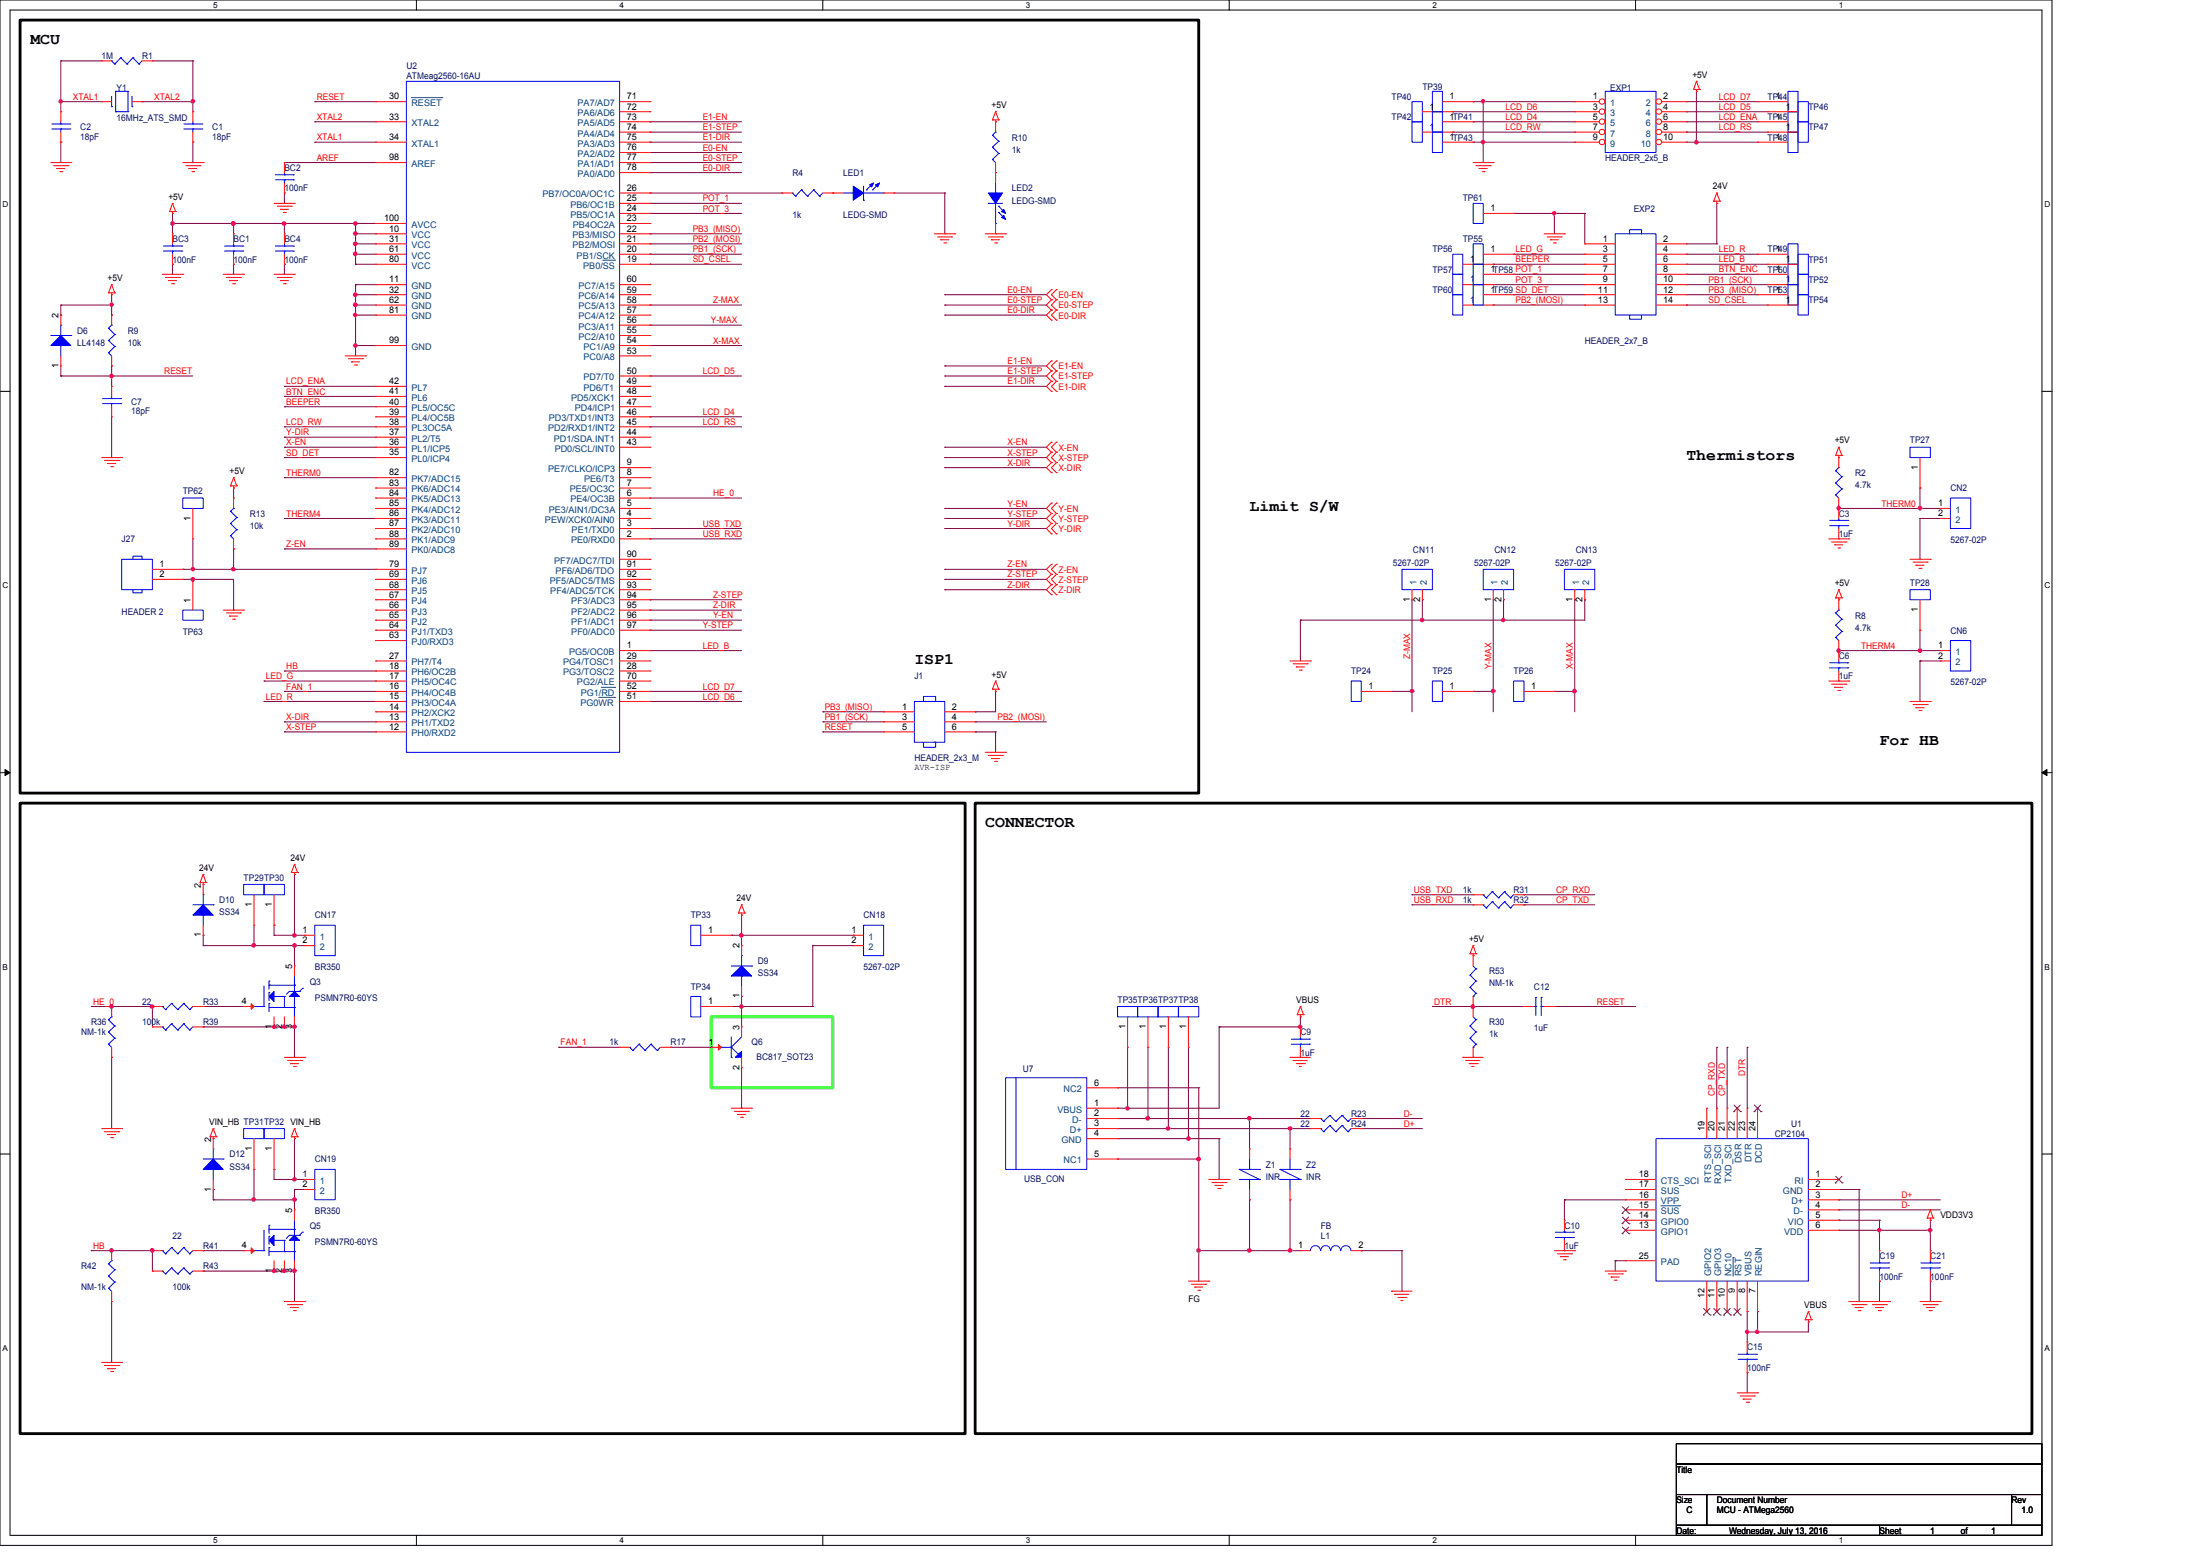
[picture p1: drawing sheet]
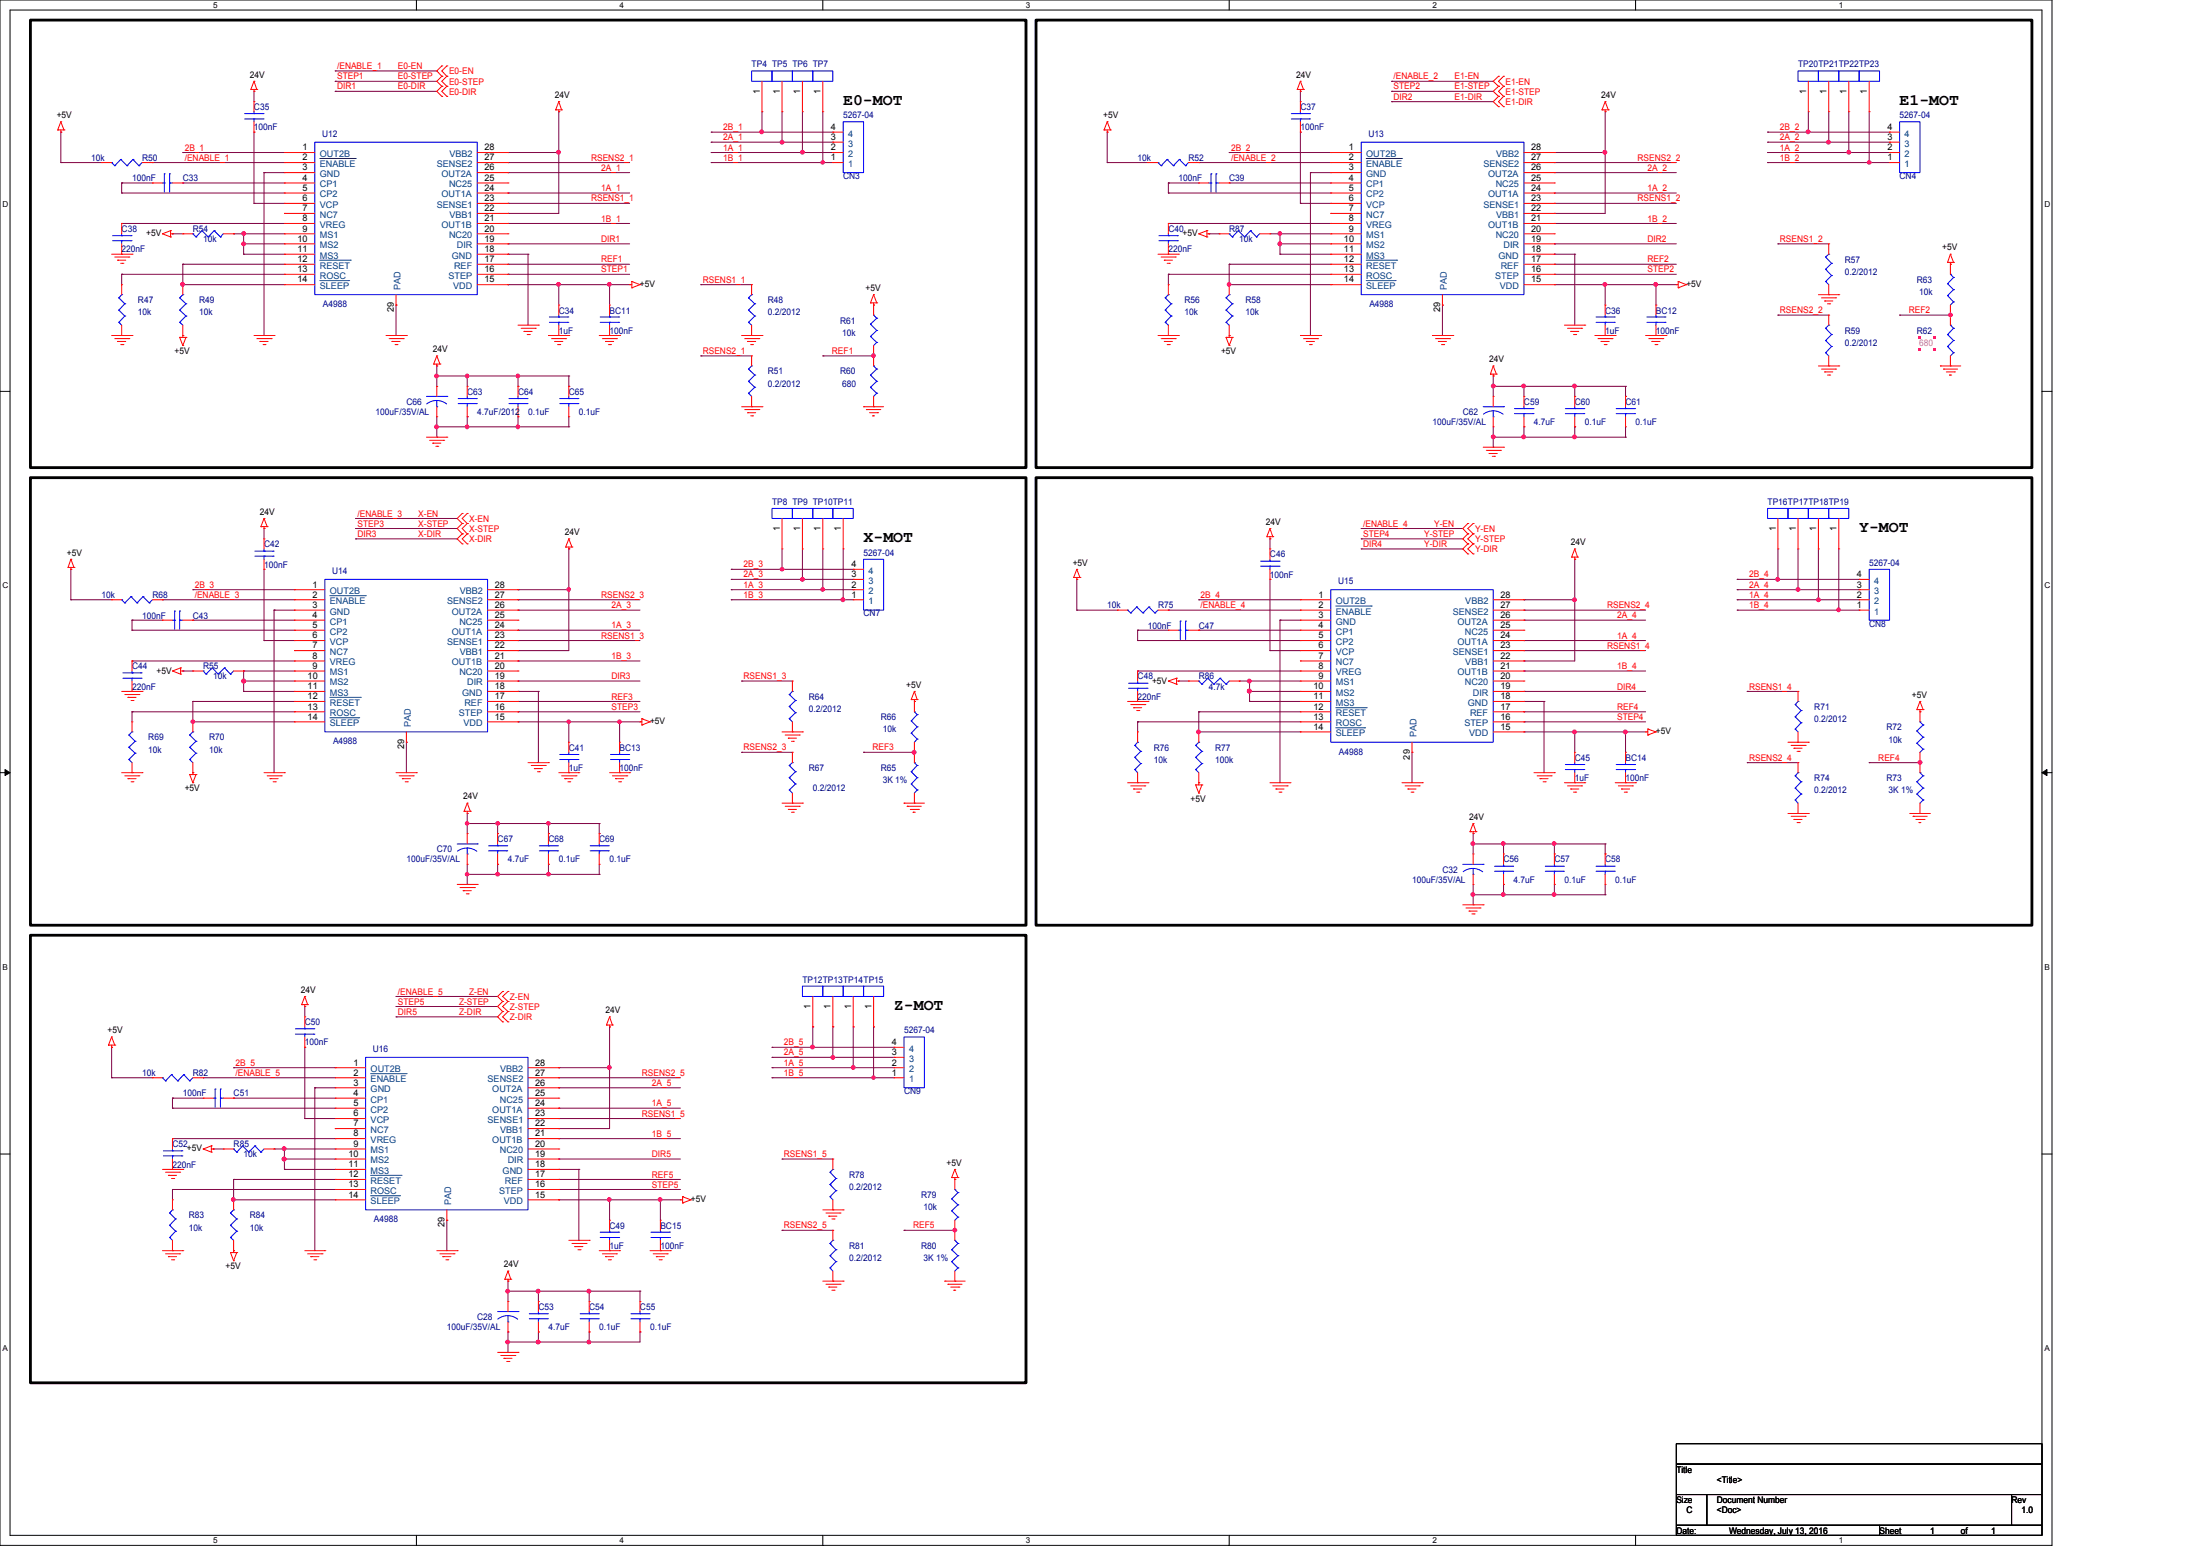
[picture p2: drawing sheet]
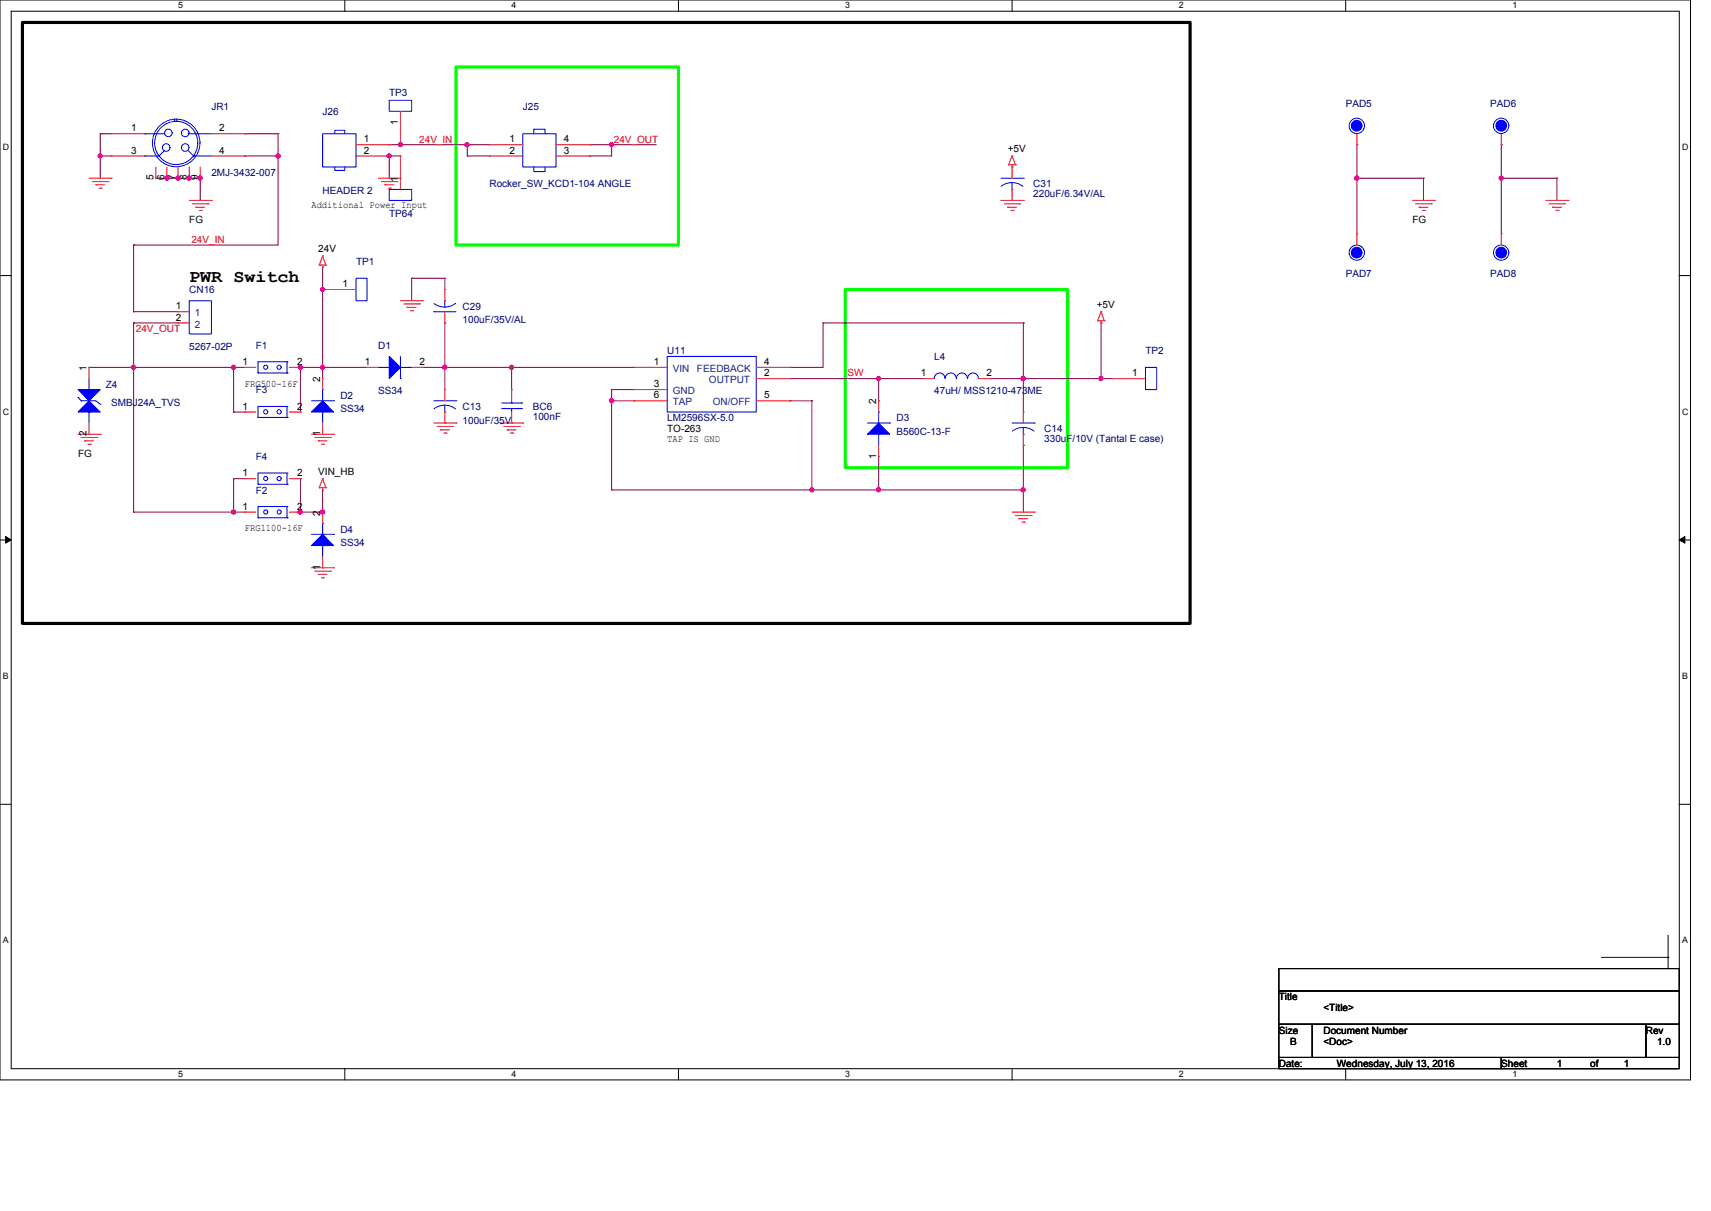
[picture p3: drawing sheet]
# OrCAD Capture schematic Mainboard.DSN

## Sheets
1 S3_POWER: size B; rev: 1.0
2 S2_MOTOR: size C
3 S1_CTL_MCU: size C; title: RUMBA-C; note: MCU - ATMega2560

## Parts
sheet S1_CTL_MCU
BC1  100nF  [CCHIP1608]
BC2  100nF  [CCHIP1608]
BC3  100nF  [CCHIP1608]
BC4  100nF  [CCHIP1608]
C1  18pF  [CCHIP1608]
C2  18pF  [CCHIP1608]
C3  1uF  [CCHIP1608]
C6  1uF  [CCHIP1608]
C7  18pF  [CCHIP1608]
C9  1uF  [CCHIP1608]
C10  1uF  [CCHIP1608]
C12  1uF  [CCHIP1608]
C15  100nF  [CCHIP1608]
C19  100nF  [CCHIP1608]
C21  100nF  [CCHIP1608]
CN2  5267-02P  [5267-02]
CN6  5267-02P  [5267-02]
CN11  5267-02P  [5267-02]
CN12  5267-02P  [5267-02]
CN13  5267-02P  [5267-02]
CN17  BR350  [TERMINAL_350P_2P_BR350C]
CN18  5267-02P  [5267-02]
CN19  BR350  [TERMINAL_350P_2P_BR350C]
D6  LL4148  [phm_1n4935]
D9  SS34  [LL5819]
D10  SS34  [LL5819]
D12  SS34  [LL5819]
EXP1  HEADER_2x5_B  [header2x5_b]
EXP2  HEADER_2x7_B  [header2x7_b]
J1  HEADER_2x3_M  [header2x3]
J27  HEADER 2  [header1x2]
L1  FB  [l1608]
LED1  LEDG-SMD  [LED1608]
LED2  LEDG-SMD  [LED1608]
Q3  PSMN7R0-60YS  [sot669]
Q5  PSMN7R0-60YS  [sot669]
Q6  BC817_SOT23  [SOT23-1]
R1  1M  [RCHIP1608]
R2  4.7k  [RCHIP1608]
R4  1k  [RCHIP1608]
R8  4.7k  [RCHIP1608]
R9  10k  [RCHIP1608]
R10  1k  [RCHIP1608]
R13  10k  [RCHIP1608]
R17  1k  [RCHIP1608]
R23  22  [RCHIP1608]
R24  22  [RCHIP1608]
R30  1k  [RCHIP1608]
R31  1k  [RCHIP1608]
R32  1k  [RCHIP1608]
R33  22  [RCHIP1608]
R36  NM-1k  [RCHIP1608]
R39  100k  [RCHIP1608]
R41  22  [RCHIP1608]
R42  NM-1k  [RCHIP1608]
R43  100k  [RCHIP1608]
R53  NM-1k  [RCHIP1608]
TP24  SMD  [TP200]
TP25  SMD  [TP200]
TP26  SMD  [TP200]
TP27  SMD  [TP200]
TP28  SMD  [TP200]
TP29  SMD  [TP200]
TP30  SMD  [TP200]
TP31  SMD  [TP200]
TP32  SMD  [TP200]
TP33  SMD  [TP200]
TP34  SMD  [TP200]
TP35  SMD  [TP200]
TP36  SMD  [TP200]
TP37  SMD  [TP200]
TP38  SMD  [TP200]
TP39  SMD  [TP200]
TP40  SMD  [TP200]
TP41  SMD  [TP200]
TP42  SMD  [TP200]
TP43  SMD  [TP200]
TP44  SMD  [TP200]
TP45  SMD  [TP200]
TP46  SMD  [TP200]
TP47  SMD  [TP200]
TP48  SMD  [TP200]
TP49  SMD  [TP200]
TP50  SMD  [TP200]
TP51  SMD  [TP200]
TP52  SMD  [TP200]
TP53  SMD  [TP200]
TP54  SMD  [TP200]
TP55  SMD  [TP200]
TP56  SMD  [TP200]
TP57  SMD  [TP200]
TP58  SMD  [TP200]
TP59  SMD  [TP200]
TP60  SMD  [TP200]
TP61  SMD  [TP200]
TP62  SMD  [TP200]
TP63  SMD  [TP200]
U1  CP2104  [QFN050_400_24P]
U2  ATMeag2560-16AU  [TQ100]
U7  USB_CON  [usbdev_A]
Y1  16MHz_ATS_SMD  [XTALSMD2]
Z1  INR  [CCHIP1608]
Z2  INR  [CCHIP1608]
sheet S2_MOTOR
BC11  100nF  [CCHIP1608]
BC12  100nF  [CCHIP1608]
BC13  100nF  [CCHIP1608]
BC14  100nF  [CCHIP1608]
BC15  100nF  [CCHIP1608]
C28  100uF/35V/AL  [samyoung-f60]
C32  100uF/35V/AL  [samyoung-f60]
C33  100nF  [CCHIP1608]
C34  1uF  [CCHIP1608]
C35  100nF  [CCHIP1608]
C36  1uF  [CCHIP1608]
C37  100nF  [CCHIP1608]
C38  220nF  [CCHIP1608]
C39  100nF  [CCHIP1608]
C40  220nF  [CCHIP1608]
C41  1uF  [CCHIP1608]
C42  100nF  [CCHIP1608]
C43  100nF  [CCHIP1608]
C44  220nF  [CCHIP1608]
C45  1uF  [CCHIP1608]
C46  100nF  [CCHIP1608]
C47  100nF  [CCHIP1608]
C48  220nF  [CCHIP1608]
C49  1uF  [CCHIP1608]
C50  100nF  [CCHIP1608]
C51  100nF  [CCHIP1608]
C52  220nF  [CCHIP1608]
C53  4.7uF  [CCHIP2012]
C54  0.1uF  [CCHIP1608]
C55  0.1uF  [CCHIP1608]
C56  4.7uF  [CCHIP2012]
C57  0.1uF  [CCHIP1608]
C58  0.1uF  [CCHIP1608]
C59  4.7uF  [CCHIP2012]
C60  0.1uF  [CCHIP1608]
C61  0.1uF  [CCHIP1608]
C62  100uF/35V/AL  [samyoung-f60]
C63  4.7uF/2012  [CCHIP2012]
C64  0.1uF  [CCHIP1608]
C65  0.1uF  [CCHIP1608]
C66  100uF/35V/AL  [samyoung-f60]
C67  4.7uF  [CCHIP2012]
C68  0.1uF  [CCHIP1608]
C69  0.1uF  [CCHIP1608]
C70  100uF/35V/AL  [samyoung-f60]
CN3  5267-04  [5267-04]
CN4  5267-04  [5267-04]
CN7  5267-04  [5267-04]
CN8  5267-04  [5267-04]
CN9  5267-04  [5267-04]
R47  10k  [RCHIP1608]
R48  0.2/2012  [RCHIP2012]
R49  10k  [RCHIP1608]
R50  10k  [RCHIP1608]
R51  0.2/2012  [RCHIP2012]
R52  10k  [RCHIP1608]
R54  10k  [RCHIP1608]
R55  10k  [RCHIP1608]
R56  10k  [RCHIP1608]
R57  0.2/2012  [RCHIP2012]
R58  10k  [RCHIP1608]
R59  0.2/2012  [RCHIP2012]
R60  680  [RCHIP1608]
R61  10k  [RCHIP1608]
R62  680  [RCHIP1608]
R63  10k  [RCHIP1608]
R64  0.2/2012  [RCHIP2012]
R65  3K 1%  [RCHIP1608]
R66  10k  [RCHIP1608]
R67  0.2/2012  [RCHIP2012]
R68  10k  [RCHIP1608]
R69  10k  [RCHIP1608]
R70  10k  [RCHIP1608]
R71  0.2/2012  [RCHIP2012]
R72  10k  [RCHIP1608]
R73  3K 1%  [RCHIP1608]
R74  0.2/2012  [RCHIP2012]
R75  10k  [RCHIP1608]
R76  10k  [RCHIP1608]
R77  100k  [RCHIP1608]
R78  0.2/2012  [RCHIP2012]
R79  10k  [RCHIP1608]
R80  3K 1%  [RCHIP1608]
R81  0.2/2012  [RCHIP2012]
R82  10k  [RCHIP1608]
R83  10k  [RCHIP1608]
R84  10k  [RCHIP1608]
R85  10k  [RCHIP1608]
R86  4.7k  [RCHIP1608]
R87  10k  [RCHIP1608]
TP4  SMD  [TP200]
TP5  SMD  [TP200]
TP6  SMD  [TP200]
TP7  SMD  [TP200]
TP8  SMD  [TP200]
TP9  SMD  [TP200]
TP10  SMD  [TP200]
TP11  SMD  [TP200]
TP12  SMD  [TP200]
TP13  SMD  [TP200]
TP14  SMD  [TP200]
TP15  SMD  [TP200]
TP16  SMD  [TP200]
TP17  SMD  [TP200]
TP18  SMD  [TP200]
TP19  SMD  [TP200]
TP20  SMD  [TP200]
TP21  SMD  [TP200]
TP22  SMD  [TP200]
TP23  SMD  [TP200]
U12  A4988  [QFN050_500_28P]
U13  A4988  [QFN050_500_28P]
U14  A4988  [QFN050_500_28P]
U15  A4988  [QFN050_500_28P]
U16  A4988  [QFN050_500_28P]
sheet S3_POWER
BC6  100nF  [CCHIP1608]
C13  100uF/35V  [samyoung-f60]
C14  330uF/10V (Tantal E case)  [TCHIP7343]
C29  100uF/35V/AL  [samyoung-f60]
C31  220uF/6.34V/AL  [samyoung-f60]
CN16  5267-02P  [5267-02]
D1  SS34  [LL5819]
D2  SS34  [LL5819]
D3  B560C-13-F  [LL5819]
D4  SS34  [LL5819]
F1  JUMPER  [FUSE050]
F2  JUMPER  [FUSE050]
F3  JUMPER  [FUSE100]
F4  JUMPER  [FUSE100]
J25  Rocker_SW_KCD1-104 ANGLE  [sw_kcd1-104-1]
J26  HEADER 2  [5267-02]
JR1  2MJ-3432-007  [DIN4PS_2MJ-3432-007]
L4  47uH/ MSS1210-473ME  [l_123x60h_220uh]
PAD5  TP2  [hole350x550]
PAD6  TP2  [hole350x550]
PAD7  TP2  [hole350x550]
PAD8  TP2  [hole350x550]
TP1  SMD  [TP200]
TP2  SMD  [TP200]
TP3  SMD  [TP200]
TP64  SMD  [TP200]
U11  LM2596SX-5.0  [LM2576-D2PAK]
Z4  SMBJ24A_TVS  [do-214aa]

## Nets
24V: C28.1 C32.1 C35.1 C37.1 C42.1 C46.1 C50.1 C53.1 C54.1 C55.1 C56.1 C57.1 C58.1 C59.1 C60.1 C61.1 C62.1 C63.1 C64.1 C65.1 C66.1 C67.1 C68.1 C69.1 C70.1 CN17.1 CN18.1 D1.1(A) D2.2(C) D9.2(C) D10.2(C) EXP2.2 F1.2(P2) F3.2(P2) TP1.1 TP30.1 TP33.1 U12.22(VBB1) U12.28(VBB2) U13.22(VBB1) U13.28(VBB2) U14.22(VBB1) U14.28(VBB2) U15.22(VBB1) U15.28(VBB2) U16.22(VBB1) U16.28(VBB2)
24V_IN: CN16.1 J25.1 J25.2 J26.1 JR1.2 JR1.4 TP3.1
24V_OUT: CN16.2 F1.1(P1) F2.1(P1) F3.1(P1) F4.1(P1) J25.3 J25.4 Z4.1(A1)
+5V: BC1.1 BC3.1 BC4.1 BC11.1 BC12.1 BC13.1 BC14.1 BC15.1 C14.1 C31.1 C34.1 C36.1 C41.1 C45.1 C49.1 D6.2(C) EXP1.10 J1.2 L4.2 R2.2 R8.2 R9.2 R10.2 R13.2 R49.1 R50.2 R52.2 R53.1 R54.2 R55.2 R58.1 R61.2 R63.2 R66.2 R68.2 R70.1 R72.2 R75.2 R77.1 R79.2 R82.2 R84.1 R85.2 R86.2 R87.2 TP2.1 TP48.1 U2.10(VCC) U2.31(VCC) U2.61(VCC) U2.80(VCC) U2.100(AVCC) U11.4(FEEDBACK) U12.15(VDD) U13.15(VDD) U14.15(VDD) U15.15(VDD) U16.15(VDD)
GND: BC1.2 BC2.2 BC3.2 BC4.2 BC6.2 BC11.2 BC12.2 BC13.2 BC14.2 BC15.2 C1.2 C2.2 C3.2 C6.2 C7.2 C9.2 C10.2 C13.2 C14.2 C15.2 C19.2 C21.2 C28.2 C29.2 C31.2 C32.2 C34.2 C36.2 C38.2 C40.2 C41.2 C44.2 C45.2 C48.2 C49.2 C52.2 C53.2 C54.2 C55.2 C56.2 C57.2 C58.2 C59.2 C60.2 C61.2 C62.2 C63.2 C64.2 C65.2 C66.2 C67.2 C68.2 C69.2 C70.2 CN2.2 CN6.2 CN11.2 CN12.2 CN13.2 D2.1(A) D3.1(A) D4.1(A) EXP1.1 EXP1.9 EXP2.1 J1.6 J26.2 J27.2 JR1.1 JR1.3 L1.2 LED1.2(CATHODE) LED2.2(CATHODE) PAD6.1(A) PAD8.1(A) Q3.1(S1) Q3.2(S2) Q3.3(S3) Q5.1(S1) Q5.2(S2) Q5.3(S3) Q6.2(EMITTER) R30.2 R36.1 R39.1 R42.1 R43.1 R47.1 R48.1 R51.1 R56.1 R57.1 R59.1 R60.1 R62.1 R64.1 R65.1 R67.1 R69.1 R71.1 R73.1 R74.1 R76.1 R78.1 R80.1 R81.1 R83.1 TP38.1 TP39.1 TP43.1 TP61.1 TP63.1 TP64.1 U1.2(GND) U1.25(PAD) U2.11(GND) U2.32(GND) U2.62(GND) U2.81(GND) U2.99(GND) U7.4(GND) U11.3(GND) U11.5(ON/OFF) U11.6(TAP) U12.3(GND) U12.18(GND) U12.29(PAD) U13.3(GND) U13.18(GND) U13.29(PAD) U14.3(GND) U14.18(GND) U14.29(PAD) U15.3(GND) U15.18(GND) U15.29(PAD) U16.3(GND) U16.18(GND) U16.29(PAD)
VBUS: C9.1 C15.1 TP35.1 U1.7(REGIN) U1.8(VBUS) U7.1(VBUS)
VDD3V3: C19.1 C21.1 U1.5(VIO) U1.6(VDD)
VIN_HB: CN19.1 D4.2(C) D12.2(C) F2.2(P2) F4.2(P2) TP32.1
1A_1: CN3.2 TP6.1 U12.24(OUT1A)
1A_2: CN4.2 TP22.1 U13.24(OUT1A)
1A_3: CN7.2 TP10.1 U14.24(OUT1A)
1A_4: CN8.2 TP18.1 U15.24(OUT1A)
1A_5: CN9.2 TP14.1 U16.24(OUT1A)
1B_1: CN3.1 TP7.1 U12.21(OUT1B)
1B_2: CN4.1 TP23.1 U13.21(OUT1B)
1B_3: CN7.1 TP11.1 U14.21(OUT1B)
1B_4: CN8.1 TP19.1 U15.21(OUT1B)
1B_5: CN9.1 TP15.1 U16.21(OUT1B)
2A_1: CN3.3 TP5.1 U12.26(OUT2A)
2A_2: CN4.3 TP21.1 U13.26(OUT2A)
2A_3: CN7.3 TP9.1 U14.26(OUT2A)
2A_4: CN8.3 TP17.1 U15.26(OUT2A)
2A_5: CN9.3 TP13.1 U16.26(OUT2A)
2B_1: CN3.4 TP4.1 U12.1(OUT2B)
2B_2: CN4.4 TP20.1 U13.1(OUT2B)
2B_3: CN7.4 TP8.1 U14.1(OUT2B)
2B_4: CN8.4 TP16.1 U15.1(OUT2B)
2B_5: CN9.4 TP12.1 U16.1(OUT2B)
AREF: BC2.1 U2.98(AREF)
BEEPER: EXP2.5 TP56.1 U2.40(PL5/OC5C)
BTN_ENC: EXP2.8 TP50.1 U2.41(PL6)
CP_RXD: R31.1 U1.20(RXD_SCI)
CP_TXD: R32.1 U1.21(TXD_SCI)
CTS_SCI: U1.18(CTS_SCI)
D+: R24.1 U1.3(D+)
D-: R23.1 U1.4(D-)
DTR: C12.1 R30.1 R53.2 U1.23(DTR)
E0-DIR: U2.78(PA0/AD0) U12.19(DIR)
E0-EN: R50.1 U2.76(PA2/AD2) U12.2(~{ENABLE})
E0-STEP: U2.77(PA1/AD1) U12.16(STEP)
E1-DIR: U2.75(PA3/AD3) U13.19(DIR)
E1-EN: R52.1 U2.73(PA5/AD5) U13.2(~{ENABLE})
E1-STEP: U2.74(PA4/AD4) U13.16(STEP)
FAN_1: R17.2 U2.16(PH4/OC4B)
FG: JR1.5 JR1.6 JR1.7 JR1.8 JR1.9 L1.1 PAD5.1(A) PAD7.1(A) U7.5(NC1) U7.6(NC2) Z1.1 Z2.1 Z4.2(A2)
HB: R41.2 R42.2 R43.2 U2.18(PH6/OC2B)
HE_0: R33.2 R36.2 R39.2 U2.6(PE4/OC3B)
LCD_D4: EXP1.5 TP41.1 U2.46(PD3/TXD1/INT3)
LCD_D5: EXP1.4 TP46.1 U2.50(PD7/T0)
LCD_D6: EXP1.3 TP40.1 U2.51(PG0~{WR})
LCD_D7: EXP1.2 TP44.1 U2.52(PG1/~{RD})
LCD_ENA: EXP1.6 TP45.1 U2.42(PL7)
LCD_RS: EXP1.8 TP47.1 U2.45(PD2/RXD1/INT2)
LCD_RW: EXP1.7 TP42.1 U2.38(PL3OC5A)
LED_B: EXP2.6 TP51.1 U2.1(PG5/OC0B)
LED_G: EXP2.3 TP55.1 U2.17(PH5/OC4C)
LED_R: EXP2.4 TP49.1 U2.15(PH3/OC4A)
PB1_(SCK): EXP2.10 J1.3 TP52.1 U2.20(PB1/SCK)
PB2_(MOSI): EXP2.13 J1.4 TP60.1 U2.21(PB2/MOSI)
PB3_(MISO): EXP2.12 J1.1 TP53.1 U2.22(PB3/MISO)
POT_1: EXP2.7 TP58.1 U2.25(PB6/OC1B)
POT_3: EXP2.9 TP57.1 U2.24(PB5/OC1A)
REF1: R60.2 R61.1 U12.17(REF)
REF2: R62.2 R63.1 U13.17(REF)
REF3: R65.2 R66.1 U14.17(REF)
REF4: R72.1 R73.2 U15.17(REF)
REF5: R79.1 R80.2 U16.17(REF)
RESET: C7.1 C12.2 D6.1(A) J1.5 R9.1 U2.30(~{RESET})
RSENS1_1: R48.2 U12.23(SENSE1)
RSENS1_2: R57.2 U13.23(SENSE1)
RSENS1_3: R64.2 U14.23(SENSE1)
RSENS1_4: R71.2 U15.23(SENSE1)
RSENS1_5: R78.2 U16.23(SENSE1)
RSENS2_1: R51.2 U12.27(SENSE2)
RSENS2_2: R59.2 U13.27(SENSE2)
RSENS2_3: R67.2 U14.27(SENSE2)
RSENS2_4: R74.2 U15.27(SENSE2)
RSENS2_5: R81.2 U16.27(SENSE2)
SD_CSEL: EXP2.14 TP54.1 U2.19(PB0/~{SS})
SD_DET: EXP2.11 TP59.1 U2.35(PL0/ICP4)
SUS: U1.17(SUS)
SW: D3.2(C) L4.1 U11.2(OUTPUT)
THERM0: C3.1 CN2.1 R2.1 TP27.1 U2.82(PK7/ADC15)
THERM4: C6.1 CN6.1 R8.1 TP28.1 U2.86(PK3/ADC11)
USB_RXD: R32.2 U2.2(PE0/RXD0)
USB_TXD: R31.2 U2.3(PE1/TXD0)
X-DIR: U2.13(PH1/TXD2) U14.19(DIR)
X-EN: R68.1 U2.36(PL1/ICP5) U14.2(~{ENABLE})
X-MAX: CN13.1 TP26.1 U2.54(PC1/A9)
X-STEP: U2.12(PH0/RXD2) U14.16(STEP)
XTAL1: C2.1 R1.2 U2.34(XTAL1) Y1.1
XTAL2: C1.1 R1.1 U2.33(XTAL2) Y1.2
Y-DIR: U2.37(PL2/T5) U15.19(DIR)
Y-EN: R75.1 U2.96(PF1/ADC1) U15.2(~{ENABLE})
Y-MAX: CN12.1 TP25.1 U2.56(PC3/A11)
Y-STEP: U2.97(PF0/ADC0) U15.16(STEP)
Z-DIR: U2.95(PF2/ADC2) U16.19(DIR)
Z-EN: R82.1 U2.89(PK0/ADC8) U16.2(~{ENABLE})
Z-MAX: CN11.1 TP24.1 U2.58(PC5/A13)
Z-STEP: U2.94(PF3/ADC3) U16.16(STEP)
N34393673: R4.2 U2.26(PB7/OC0A/OC1C)
N34563687: Q6.1(BASE) R17.1
N34583637: Q3.4(G) R33.1
N34583639: CN17.2 D10.1(A) Q3.5(D) TP29.1
N34587062: CN19.2 D12.1(A) Q5.5(D) TP31.1
N34587066: Q5.4(G) R41.1
N34604694: R23.2 TP36.1 U7.2(D-) Z1.2
N34604695: R24.2 TP37.1 U7.3(D+) Z2.2
N35686122: C10.1 U1.16(VPP)
N35712687: C35.2 U12.6(VCP)
N35712691: C33.1 U12.5(CP2)
N35712779: C33.2 U12.4(CP1)
N35712783: C38.1 U12.8(VREG)
N35712796: R54.1 U12.9(MS1) U12.10(MS2) U12.11(MS3)
N35712802: R47.2 U12.13(ROSC)
N35712804: R49.2 U12.12(~{RESET}) U12.14(~{SLEEP})
N35724673: C37.2 U13.6(VCP)
N35724693: C39.1 U13.5(CP2)
N35724765: C40.1 U13.8(VREG)
N35724769: C39.2 U13.4(CP1)
N35724784: R87.1 U13.9(MS1) U13.10(MS2) U13.11(MS3)
N35724788: R58.2 U13.12(~{RESET}) U13.14(~{SLEEP})
N35724792: R56.2 U13.13(ROSC)
N35740530: C42.2 U14.6(VCP)
N35740537: C43.1 U14.5(CP2)
N35740608: C44.1 U14.8(VREG)
N35740623: C43.2 U14.4(CP1)
N35740633: R69.2 U14.13(ROSC)
N35740635: R70.2 U14.12(~{RESET}) U14.14(~{SLEEP})
N35740639: R55.1 U14.9(MS1) U14.10(MS2) U14.11(MS3)
N35744195: C47.1 U15.5(CP2)
N35744199: C46.2 U15.6(VCP)
N35744281: C47.2 U15.4(CP1)
N35744286: C48.1 U15.8(VREG)
N35744296: R86.1 U15.9(MS1) U15.10(MS2) U15.11(MS3)
N35744298: R77.2 U15.12(~{RESET}) U15.14(~{SLEEP})
N35744302: R76.2 U15.13(ROSC)
N35751824: C50.2 U16.6(VCP)
N35751831: C51.1 U16.5(CP2)
N35751910: C52.1 U16.8(VREG)
N35751915: C51.2 U16.4(CP1)
N35751925: R83.2 U16.13(ROSC)
N35751927: R84.2 U16.12(~{RESET}) U16.14(~{SLEEP})
N35751931: R85.1 U16.9(MS1) U16.10(MS2) U16.11(MS3)
N35801437: BC6.1 C13.1 C29.1 D1.2(C) U11.1(VIN)
N35842311: CN18.2 D9.1(A) Q6.3(COLLECTOR) TP34.1
N35873753: J27.1 R13.1 TP62.1 U2.79(PJ7)
N36035491: LED1.1(ANODE) R4.1
N36035495: LED2.1(ANODE) R10.1

Not connected (* = marked no-connect by the designer): U1 1(RI)* 9(~{RST})* 10(NC10)* 11(GPIO3)* 12(GPIO2)* 13(GPIO1)* 14(GPIO0)* 15(~{SUS})* 19(RTS_SCI) 22(DSR)* 24(DCD)*; U2 4(PEW/XCK0/AIN0) 5(PE3/AIN1/DC3A) 7(PE5/OC3C) 8(PE6/T3) 9(PE7/CLKO/ICP3) 14(PH2/XCK2) 23(PB4OC2A) 27(PH7/T4) 28(PG3/TOSC2) 29(PG4/TOSC1) 39(PL4/OC5B) 43(PD0/SCL/INT0) 44(PD1/SDA.INT1) 47(PD4/ICP1) 48(PD5/XCK1) 49(PD6/T1) 53(PC0/A8) 55(PC2/A10) 57(PC4/A12) 59(PC6/A14) 60(PC7/A15) 63(PJ0/RXD3) 64(PJ1/TXD3) 65(PJ2) 66(PJ3) 67(PJ4) 68(PJ5) 69(PJ6) 70(PG2/ALE) 71(PA7/AD7) 72(PA6/AD6) 83(PK6/ADC14) 84(PK5/ADC13) 85(PK4/ADC12) 87(PK2/ADC10) 88(PK1/ADC9) 90(PF7/ADC7/TDI) 91(PF6/AD6/TDO) 92(PF5/ADC5/TMS) 93(PF4/ADC5/TCK); U12 7(NC7) 20(NC20) 25(NC25); U13 7(NC7) 20(NC20) 25(NC25); U14 7(NC7) 20(NC20) 25(NC25); U15 7(NC7) 20(NC20) 25(NC25); U16 7(NC7) 20(NC20) 25(NC25)

## Notes on the sheets
sheet 1
- Additional Power Input
- PWR Switch
- FRG500-16F
- TAP IS GND
- FRG1100-16F
sheet 2
- E0-MOT
- E1-MOT
- X-MOT
- Y-MOT
- Z-MOT
sheet 3
- MCU
- Thermistors
- Limit S/W
- ISP1
- For HB
- AVR-ISP
- CONNECTOR
